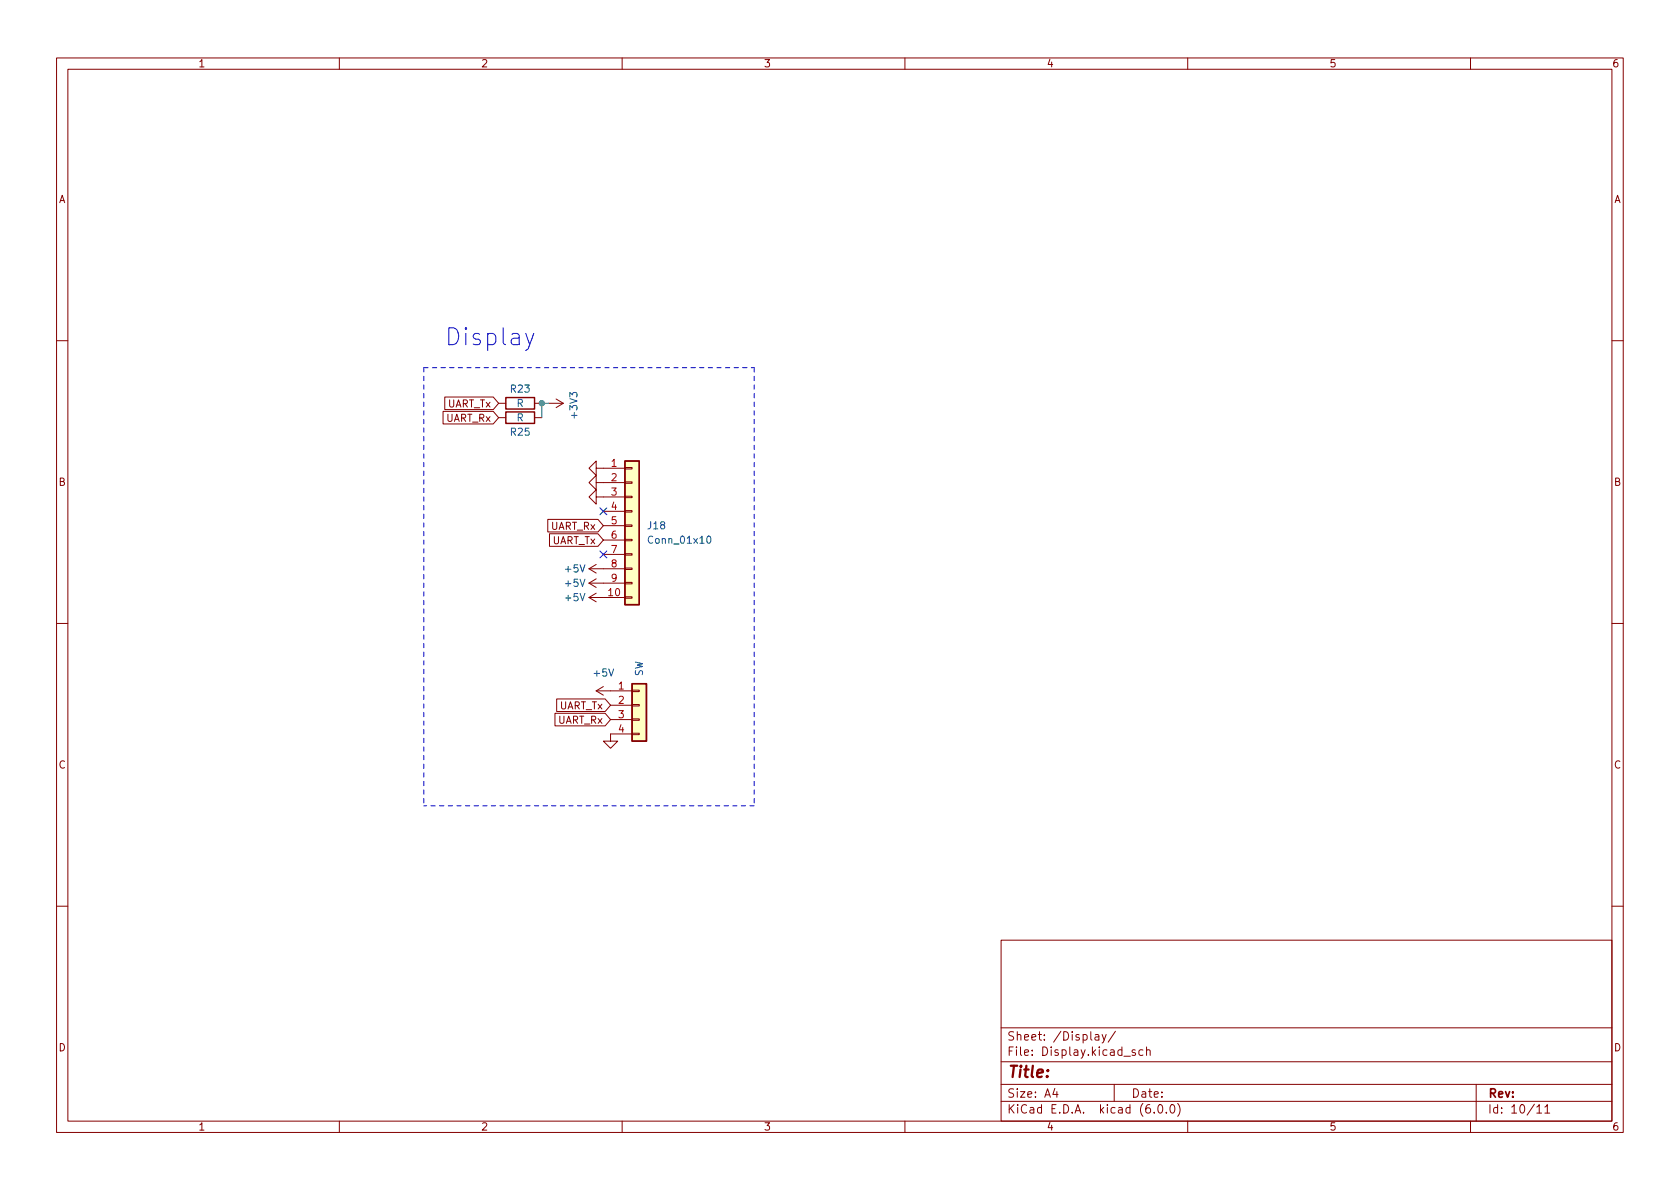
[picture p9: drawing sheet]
<svg xmlns="http://www.w3.org/2000/svg" width="297mm" height="210mm" viewBox="0 0 297 210" stroke-linecap="round" stroke-linejoin="round" font-family="sans-serif">
<g fill="none" stroke="#840000" stroke-width=".18">
<path d="M10 10.2h277v190.1h-277zM12 12.2h273v186.1h-273zM60 10.2v2M110 10.2v2M160 10.2v2M210 10.2v2M260 10.2v2M10 60.2h2M78.3 72.7h8.9l1 1.2-1 1.1h-8.9zM78.6 70.2h8.6l1 1.1-1 1.1h-8.6zM88.2 71.3h1.2M88.2 73.9h1.2"/>
<path d="M94.5 71.3h1.3M94.5 73.9h1.3M97.1 71.3h2.5M98.3 70.6l1.3 .7M99.6 71.3l-1.3 .8M285 60.2h2M96.9 91.8h8.8l1 1.2-1 1.1h-8.8zM97.2 94.4h8.5l1 1.1-1 1.1h-8.5zM105.4 87.9v-1.3l-1.3 1.3 1.3 1.2v-1.2h5.1M105.4 85.3v-1.2l-1.3 1.2 1.3 1.3v-1.3h5.1M105.4 82.8v-1.3l-1.3 1.3 1.3 1.3v-1.3h5.1M105.4 99.8l-1.3 .8"/>
<path d="M106.7 90.4h3.8M106.7 93h3.8M106.7 95.5h3.8M106.7 98h3.8M110.5 97.9h1.3v.3h-1.3zM110.5 95.4h1.3v.2h-1.3zM110.5 92.8h1.3v.3h-1.3zM110.5 90.3h1.3v.2h-1.3zM110.5 87.8h1.3v.2h-1.3zM110.5 85.2h1.3v.3h-1.3zM110.5 82.7h1.3v.2h-1.3zM10 110.2h2"/>
<path d="M104.1 103.1l1.3 .8M104.1 103.1h6.4M104.1 105.7l1.3 .7M104.1 105.7h6.4M104.1 100.6l1.3 .7M104.1 100.6h6.4M105.4 102.4l-1.3 .7M105.4 104.9l-1.3 .8M110.5 105.5h1.3v.3h-1.3zM110.5 103h1.3v.2h-1.3zM110.5 100.5h1.3v.2h-1.3zM285 110.2h2"/>
<path d="M98.1 126.1h8.9l.9 1.1-.9 1.2h-8.9zM98.4 123.6h8.6l.9 1.1-.9 1.1h-8.6zM105.4 122.2h6.4M105.4 122.2l1.3 .7M106.7 121.4l-1.3 .8M107.9 124.7h3.9M107.9 127.2h3.9M111.8 129.7h1.2v.2h-1.2zM111.8 127.1h1.2v.3h-1.2zM111.8 124.6h1.2v.2h-1.2zM111.8 122h1.2v.3h-1.2zM111.8 129.8h-3.9v1.3h1.3l-1.3 1.2-1.2-1.2h1.2"/>
<path d="M10 160.2h2M177 166.3h108v32h-108zM285 160.2h2M60 198.3v2M110 198.3v2M160 198.3v2M177 194.8h108M177 191.8h108M177 187.8h108M177 181.8h108M186.5 192.5l-.4 1h1M186.9 193v1"/>
<path d="M193.6 183h.6l.1 .9M194.3 183.3l-.5 .1a.29 .29 0 0 0-.2 .2 .29 .29 0 0 0 .2 .3h.5M194.9 182.9l.3 1M195.6 182.9l-.5 1.4-.2 .1M197 191.8v3M197.2 182.4l-1.3 1.9M198.7 186.8h1.2M200.7 185.7l-.3-.1-.3 .2 .1 .3 .5 .1v.4h-.6M202.1 185.7l-.5-.1-.2 .3v.4l.1 .3h.6M202.7 185.8l.2-.2 .4 .1 .1 .9M202.7 185.1v1.5M204.1 196.7v.1"/>
<path d="M204.9 195.4l.2-.1a.81 .81 0 0 1 .6 .7 .81 .81 0 0 1-.3 .8h-.2a.81 .81 0 0 1-.6-.6 .81 .81 0 0 1 .3-.8zM206.2 196.7v.1M207.1 195.4l.1-.1a.81 .81 0 0 1 .6 .7 .81 .81 0 0 1-.3 .8h-.1a.81 .81 0 0 1-.6-.6 .81 .81 0 0 1 .3-.8zM208.2 195.1a1.72 1.72 0 0 1 0 2.3M210 198.3v2M260 198.3v2M261 191.8v6.5M271.7 195.8l.5-.5v1.5M271.7 196.8h.9M273.1 195.8l.5-.5v1.5M273.1 196.8h.9"/>
</g>
<g fill="#ffffc2" stroke="#ffffc2" stroke-width=".18">
<path d="M111.8 120.9h2.5v10.2h-2.5z"/>
<path d="M110.5 81.5h2.5v25.4h-2.5z"/>
</g>
<path d="M89.4 70.3h5.1v2h-5.1zM89.4 72.8h5.1v2.1h-5.1zM110.5 81.5h2.5v25.4h-2.5zM111.8 120.9h2.5v10.2h-2.5z" fill="none" stroke="#840000" stroke-width=".25"/>
<path d="M125.1 94.9l.2-.1a.68 .68 0 0 1 .4 .6 .68 .68 0 0 1-.4 .7l-.2-.1-.1-.4z" fill="none" stroke="#006464" stroke-width=".18"/>
<path d="M94.4 59l-1 2.7-.5 .3" fill="none" stroke="#0000c2" stroke-width=".18"/>
<path d="M74.9 65h58.4M74.9 65v77.5M133.3 65v77.5M133.3 142.5h-58.4" fill="none" stroke="#0000c2" stroke-width=".18" stroke-dasharray=".8 .8"/>
<path d="M97.1 71.3h-1.3v2.6" fill="none" stroke="#009600" stroke-width=".18"/>
<path d="M106.1 97.4l1.2 1.2M106.1 89.8l1.2 1.2M107.3 97.4l-1.2 1.2M107.3 89.8l-1.2 1.2" fill="none" stroke="#000084" stroke-width=".18"/>
<circle cx="95.8" cy="71.3" r=".46" fill="#009600" stroke="#009600" stroke-width=".18"/>
<text font-size="4.2" fill="#0000c2" x="78.6" y="61.1">Display</text>
<text font-size="2.8" fill="#840000" x="178" y="190.6">Title:</text>
<g font-size="2.1" fill="#840000">
<text x="178" y="184">Sheet: /Display/</text>
<text x="178" y="186.7">File: Display.kicad_sch</text>
<text x="178" y="196.9">KiCad E.D.A. kicad (6.0.0)</text>
<text x="178" y="194.1">Size: A4</text>
<text x="200" y="194.1">Date:</text>
<text x="263" y="194.1">Rev:</text>
<text x="263" y="196.9">Id: 10/11</text>
</g>
<g font-size="1.8" fill="#840000">
<text x="35" y="11.9">1</text>
<text x="85" y="11.9">2</text>
<text x="135" y="11.9">3</text>
<text x="185" y="11.9">4</text>
<text x="235" y="11.9">5</text>
<text x="285" y="11.9">6</text>
<text x="10.3" y="35.9">A</text>
<text x="285.3" y="35.9">A</text>
<text x="78.7" y="74.6">UART_Rx</text>
<text x="78.9" y="72">UART_Tx</text>
<text x="10.3" y="85.9">B</text>
<text x="285.3" y="85.9">B</text>
<text x="97.3" y="93.7">UART_Rx</text>
<text x="97.5" y="96.2">UART_Tx</text>
<text x="98.7" y="125.4">UART_Tx</text>
<text x="98.5" y="128">UART_Rx</text>
<text x="10.3" y="135.9">C</text>
<text x="285.3" y="135.9">C</text>
<text x="10.3" y="185.9">D</text>
<text x="285.3" y="185.9">D</text>
<text x="35" y="199.9">1</text>
<text x="85" y="199.9">2</text>
<text x="135" y="199.9">3</text>
<text x="185" y="199.9">4</text>
<text x="235" y="199.9">5</text>
<text x="285" y="199.9">6</text>
</g>
<g font-size="1.8" fill="#006464">
<text x="90.4" y="69.4">R23</text>
<text x="91.3" y="72">R</text>
<text x="90.4" y="77">R25</text>
<text x="91.3" y="74.5">R</text>
<text x="102.1" y="73.8" transform="rotate(-90 102.1 73.8)">+3V3</text>
<text x="114.6" y="93.6">J18</text>
<text x="100" y="101.2">+5V</text>
<text x="114.9" y="96.1">Conn_01x10</text>
<text x="100" y="103.8">+5V</text>
<text x="100" y="106.3">+5V</text>
<text x="105.1" y="119.6">+5V</text>
<text x="113.7" y="119.6" transform="rotate(-90 113.7 119.6)">SW</text>
</g>
<g font-size="1.8" fill="#a90000">
<text x="108.1" y="82.5">1</text>
<text x="108.1" y="85.1">2</text>
<text x="108.1" y="87.6">3</text>
<text x="108.1" y="90.2">4</text>
<text x="108.1" y="92.7">5</text>
<text x="108.1" y="95.2">6</text>
<text x="108.1" y="97.8">7</text>
<text x="108.1" y="100.3">8</text>
<text x="107.6" y="105.4">10</text>
<text x="108.1" y="102.9">9</text>
<text x="109.4" y="121.9">1</text>
<text x="109.4" y="124.5">2</text>
<text x="109.4" y="127">3</text>
<text x="109.4" y="129.5">4</text>
</g>
</svg>
